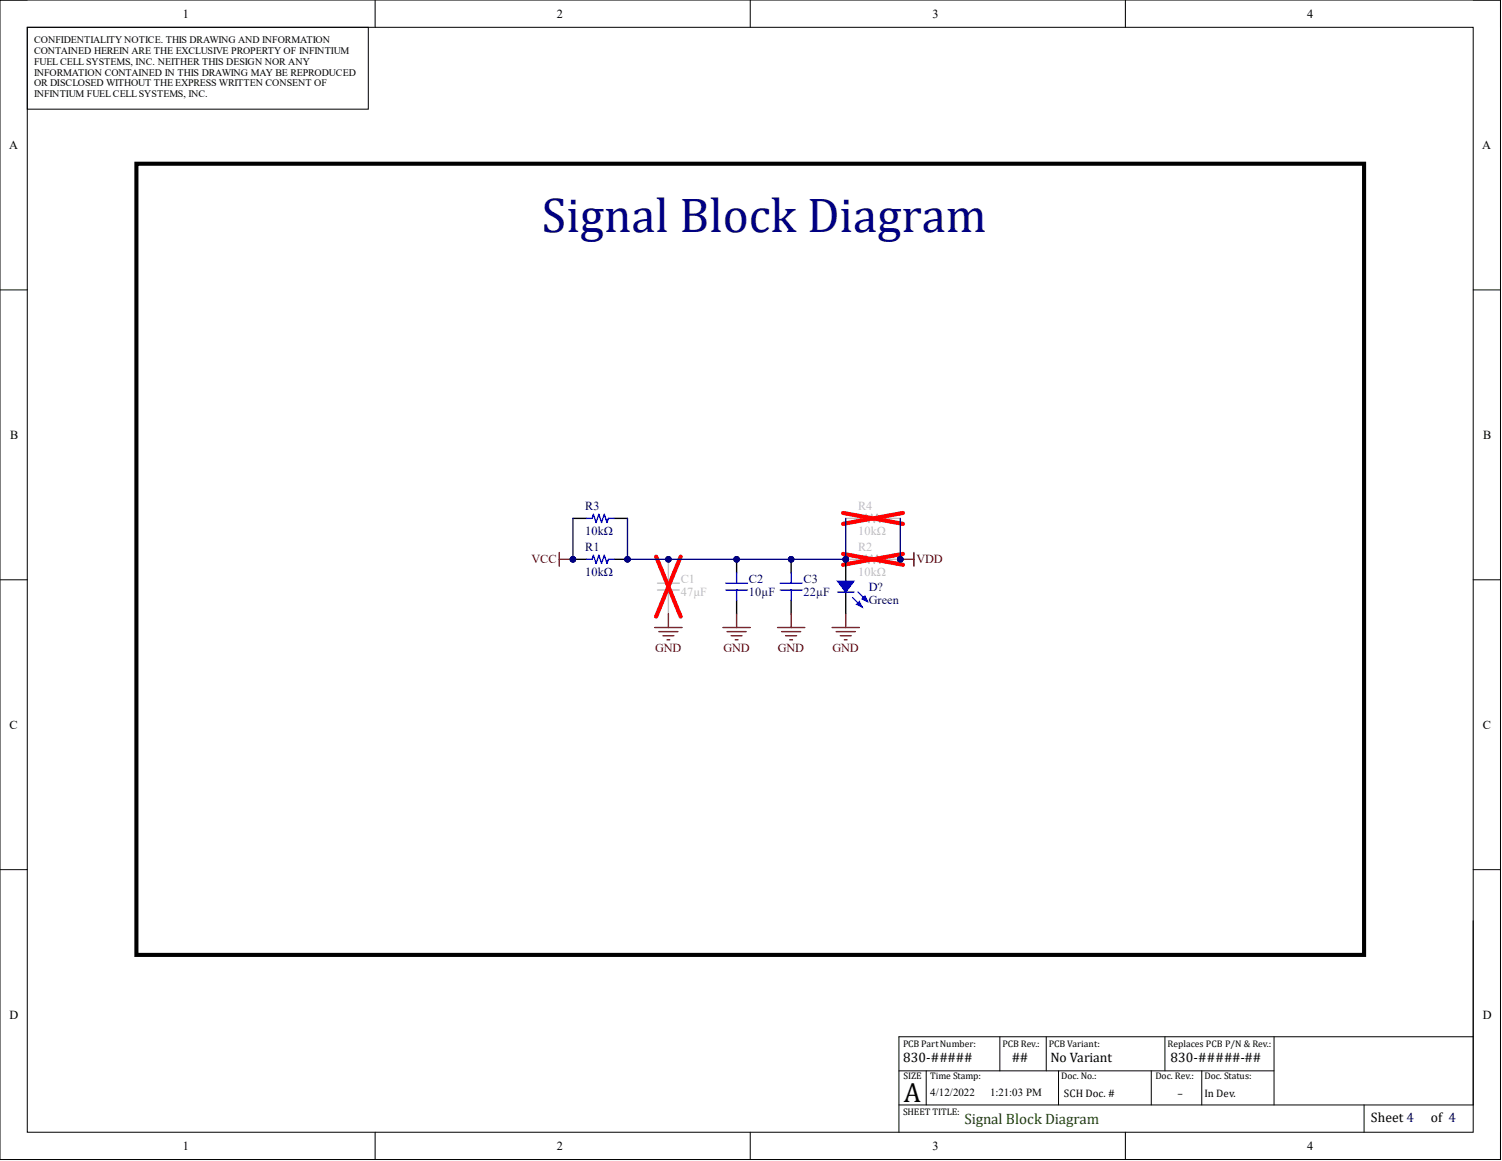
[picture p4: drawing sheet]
<svg xmlns="http://www.w3.org/2000/svg" width="279mm" height="216mm" viewBox="0 0 279 216" stroke-linecap="round" stroke-linejoin="round" font-family="sans-serif">
<g fill="none" stroke="#000" stroke-width=".19">
<path d="M0 0h279.1v215.6h-279.1zM0 0h5.1M5.1 5.1h268.9v205.5h-268.9zM5.1 5.1h63.4v15.2h-63.4zM69.8 0v5.1M139.6 0v5.1M209.3 0v5.1M274 0h5.1v5.1M0 53.9h5.1M274 53.9h5.1M0 107.8h5.1M274 107.8h5.1"/>
<path d="M0 161.7h5.1M274 161.7h5.1M274 171.2v34.3h-106.8M167.2 199.1h69.8M172.3 199.1v6.4M186 192.8v6.3M194.6 192.8v6.3M196.9 199.1v6.4M214.2 199.1v6.4M216.7 192.8v6.3M223.5 199.1v6.4M237 192.8v12.7"/>
<path d="M274 192.8h-106.8v17.8M69.8 210.6v5M139.6 210.6v5M209.3 210.6v5M253.7 205.5v5.1M279.1 210.6v5"/>
</g>
<path d="M25.4 30.4h228.3v147.2h-228.3z" fill-rule="evenodd" fill="#fff"/>
<path d="M25.4 30.4h228.3v147.2h-228.3z" fill="none" stroke="#000" stroke-width=".76"/>
<circle cx="124.3" cy="104" r=".51" fill="#000081"/>
<circle cx="124.3" cy="104" r=".51" fill="none" stroke="#000081" stroke-width=".19"/>
<path d="M124.3 104v2.5M124.3 111.6v2.6" fill="none" stroke="#c0c0c0" stroke-width=".25"/>
<circle cx="124.3" cy="104" r=".51" fill="#000081"/>
<circle cx="124.3" cy="104" r=".51" fill="none" stroke="#000081" stroke-width=".19"/>
<path d="M122.3 108.5h4.1M122.3 109.7h4.1M124.3 106.5v2M124.3 109.7v1.9" fill="none" stroke="#c0c0c0" stroke-width=".25"/>
<path d="M122.1 103.5l4.5 11.2M126.6 103.5l-4.5 11.2" fill="none" stroke="#f00" stroke-width=".76"/>
<circle cx="137" cy="104" r=".51" fill="#000081"/>
<circle cx="137" cy="104" r=".51" fill="none" stroke="#000081" stroke-width=".19"/>
<path d="M137 104v2.5M137 111.6v2.6" fill="none" stroke="#000" stroke-width=".25"/>
<circle cx="137" cy="104" r=".51" fill="#000081"/>
<circle cx="137" cy="104" r=".51" fill="none" stroke="#000081" stroke-width=".19"/>
<path d="M135 108.5h4.1M135 109.7h4.1M137 106.5v2M137 109.7v1.9" fill="none" stroke="#00f" stroke-width=".25"/>
<circle cx="147.2" cy="104" r=".51" fill="#000081"/>
<circle cx="147.2" cy="104" r=".51" fill="none" stroke="#000081" stroke-width=".19"/>
<path d="M147.2 104v2.5M147.2 111.6v2.6" fill="none" stroke="#000" stroke-width=".25"/>
<circle cx="147.2" cy="104" r=".51" fill="#000081"/>
<circle cx="147.2" cy="104" r=".51" fill="none" stroke="#000081" stroke-width=".19"/>
<path d="M145.1 108.5h4.1M145.1 109.7h4.1M147.2 106.5v2M147.2 109.7v1.9" fill="none" stroke="#00f" stroke-width=".25"/>
<circle cx="116.7" cy="104" r=".51" fill="#000081"/>
<circle cx="116.7" cy="104" r=".51" fill="none" stroke="#000081" stroke-width=".19"/>
<circle cx="106.6" cy="104" r=".51" fill="#000081"/>
<circle cx="106.6" cy="104" r=".51" fill="none" stroke="#000081" stroke-width=".19"/>
<path d="M114.2 104h2.5" fill="none" stroke="#000" stroke-width=".25"/>
<circle cx="116.7" cy="104" r=".51" fill="#000081"/>
<circle cx="116.7" cy="104" r=".51" fill="none" stroke="#000081" stroke-width=".19"/>
<path d="M106.6 104h2.5" fill="none" stroke="#000" stroke-width=".25"/>
<circle cx="106.6" cy="104" r=".51" fill="#000081"/>
<circle cx="106.6" cy="104" r=".51" fill="none" stroke="#000081" stroke-width=".19"/>
<path d="M109.1 104h1l.3-.7 .5 1.5 .5-1.5 .5 1.5 .5-1.5 .5 1.5 .3-.8h1" fill="none" stroke="#00f" stroke-width=".25"/>
<circle cx="167.5" cy="104" r=".51" fill="#000081"/>
<circle cx="167.5" cy="104" r=".51" fill="none" stroke="#000081" stroke-width=".19"/>
<circle cx="157.3" cy="104" r=".51" fill="#000081"/>
<circle cx="157.3" cy="104" r=".51" fill="none" stroke="#000081" stroke-width=".19"/>
<path d="M164.9 104h2.6" fill="none" stroke="#c0c0c0" stroke-width=".25"/>
<circle cx="167.5" cy="104" r=".51" fill="#000081"/>
<circle cx="167.5" cy="104" r=".51" fill="none" stroke="#000081" stroke-width=".19"/>
<path d="M157.3 104h2.6" fill="none" stroke="#c0c0c0" stroke-width=".25"/>
<circle cx="157.3" cy="104" r=".51" fill="#000081"/>
<circle cx="157.3" cy="104" r=".51" fill="none" stroke="#000081" stroke-width=".19"/>
<path d="M159.9 104h1l.2-.7 .5 1.5 .5-1.5 .5 1.5 .6-1.5 .5 1.5 .2-.8h1" fill="none" stroke="#c0c0c0" stroke-width=".25"/>
<path d="M156.8 103l11.2 2M168 103l-11.2 2" fill="none" stroke="#f00" stroke-width=".76"/>
<g fill="none" stroke="#810000" stroke-width=".25">
<path d="M104 102.7v2.6M104 104h2.6M121.8 116.7h5.1M122.6 117.5h3.5M123.3 118.2h2M124.1 119h.5M124.3 114.2v2.5M134.5 116.7h5.1M135.2 117.5h3.6M136 118.2h2M136.8 119h.5M137 114.2v2.5"/>
<path d="M144.6 116.7h5.1M145.4 117.5h3.5M146.2 118.2h2M146.9 119h.5M147.2 114.2v2.5"/>
</g>
<circle cx="106.6" cy="104" r=".51" fill="#000081"/>
<circle cx="106.6" cy="104" r=".51" fill="none" stroke="#000081" stroke-width=".19"/>
<path d="M167.5 104h2.5M170 102.7v2.6" fill="none" stroke="#810000" stroke-width=".25"/>
<circle cx="167.5" cy="104" r=".51" fill="#000081"/>
<circle cx="167.5" cy="104" r=".51" fill="none" stroke="#000081" stroke-width=".19"/>
<path d="M157.3 96.4h3.6l.2-.8 .5 1.6 .5-1.6 .5 1.6 .6-1.6 .5 1.6 .2-.8h3.6" fill="none" stroke="#c0c0c0" stroke-width=".25"/>
<path d="M156.8 95.4l11.2 2M168 95.4l-11.2 2" fill="none" stroke="#f00" stroke-width=".76"/>
<path d="M106.6 96.4h2.5M114.2 96.4h2.5" fill="none" stroke="#000" stroke-width=".25"/>
<path d="M109.1 96.4h1l.3-.8 .5 1.6 .5-1.6 .5 1.6 .5-1.6 .5 1.6 .3-.8h1" fill="none" stroke="#00f" stroke-width=".25"/>
<circle cx="157.3" cy="104" r=".51" fill="#000081"/>
<circle cx="157.3" cy="104" r=".51" fill="none" stroke="#000081" stroke-width=".19"/>
<path d="M157.3 104v4.1M157.3 110.1v4.1" fill="none" stroke="#000" stroke-width=".25"/>
<circle cx="157.3" cy="104" r=".51" fill="#000081"/>
<circle cx="157.3" cy="104" r=".51" fill="none" stroke="#000081" stroke-width=".19"/>
<path d="M155.8 110.1h3" fill="none" stroke="#00f" stroke-width=".25"/>
<path d="M155.8 108.1h3l-1.5 2z" fill="#00f"/>
<path d="M155.8 108.1h3l-1.5 2zM159.6 110.1l1.3 1.3" fill="none" stroke="#00f" stroke-width=".25"/>
<path d="M160.4 111.4l.5-.5 .5 1z" fill="#00f"/>
<path d="M158.6 111.1l1.5 1.5M160.4 111.4l.5-.5 .5 1z" fill="none" stroke="#00f" stroke-width=".25"/>
<path d="M159.4 112.4l.5-.5 .5 1z" fill="#00f"/>
<path d="M159.4 112.4l.5-.5 .5 1z" fill="none" stroke="#00f" stroke-width=".25"/>
<path d="M116.7 96.4v7.6h40.6v-7.6" fill="none" stroke="#000081" stroke-width=".25"/>
<circle cx="116.7" cy="104" r=".51" fill="#000081"/>
<circle cx="116.7" cy="104" r=".51" fill="none" stroke="#000081" stroke-width=".19"/>
<circle cx="124.3" cy="104" r=".51" fill="#000081"/>
<circle cx="124.3" cy="104" r=".51" fill="none" stroke="#000081" stroke-width=".19"/>
<circle cx="137" cy="104" r=".51" fill="#000081"/>
<circle cx="137" cy="104" r=".51" fill="none" stroke="#000081" stroke-width=".19"/>
<circle cx="147.2" cy="104" r=".51" fill="#000081"/>
<circle cx="147.2" cy="104" r=".51" fill="none" stroke="#000081" stroke-width=".19"/>
<circle cx="157.3" cy="104" r=".51" fill="#000081"/>
<circle cx="157.3" cy="104" r=".51" fill="none" stroke="#000081" stroke-width=".19"/>
<path d="M106.6 96.4v7.6" fill="none" stroke="#000081" stroke-width=".25"/>
<circle cx="106.6" cy="104" r=".51" fill="#000081"/>
<circle cx="106.6" cy="104" r=".51" fill="none" stroke="#000081" stroke-width=".19"/>
<path d="M167.5 96.4v7.6" fill="none" stroke="#000081" stroke-width=".25"/>
<circle cx="167.5" cy="104" r=".51" fill="#000081"/>
<circle cx="167.5" cy="104" r=".51" fill="none" stroke="#000081" stroke-width=".19"/>
<path d="M154.8 116.7h5.1M155.5 117.5h3.6M156.3 118.2h2M157.1 119h.5M157.3 114.2v2.5" fill="none" stroke="#810000" stroke-width=".25"/>
<text font-size="9.1" fill="#000081" x="100.8" y="43.1">Signal Block Diagram</text>
<text font-size="5.1" x="168.1" y="204.9">A</text>
<text font-size="2.8" fill="#224d0a" x="179.4" y="208.9">Signal Block Diagram</text>
<g font-size="2.5">
<text x="168" y="197.5">830-#####</text>
<text x="188.2" y="197.5">##</text>
<text x="195.4" y="197.5">No Variant</text>
<text x="217.7" y="197.5">830-#####-##</text>
<text x="255" y="208.7">Sheet 4</text>
<text x="266.2" y="208.7">of 4</text>
</g>
<g font-size="2.3">
<text x="34" y="3.3">1</text>
<text x="103.6" y="3.3">2</text>
<text x="173.5" y="3.3">3</text>
<text x="243.2" y="3.3">4</text>
<text x="1.7" y="27.7">A</text>
<text x="275.7" y="27.7">A</text>
<text x="1.9" y="81.6">B</text>
<text x="275.9" y="81.6">B</text>
<text x="1.8" y="135.6">C</text>
<text x="275.8" y="135.6">C</text>
<text x="1.8" y="189.4">D</text>
<text x="275.8" y="189.4">D</text>
<text x="34" y="213.9">1</text>
<text x="103.6" y="213.9">2</text>
<text x="173.5" y="213.9">3</text>
<text x="243.2" y="213.9">4</text>
</g>
<g font-size="2.3" fill="#000081">
<text x="108.9" y="94.9">R3</text>
<text x="108.9" y="99.4">10kΩ</text>
<text x="108.9" y="102.5">R1</text>
<text x="108.9" y="107.1">10kΩ</text>
<text x="139.3" y="108.3">C2</text>
<text x="139.3" y="110.9">10µF</text>
<text x="149.5" y="108.3">C3</text>
<text x="149.5" y="110.9">22µF</text>
<text x="161.6" y="109.8">D?</text>
<text x="161.6" y="112.4">Green</text>
</g>
<g font-size="2.3" fill="#c0c0c0">
<text x="159.6" y="94.9">R4</text>
<text x="159.6" y="99.4">10kΩ</text>
<text x="159.6" y="102.5">R2</text>
<text x="159.6" y="107.1">10kΩ</text>
<text x="126.6" y="108.3">C1</text>
<text x="126.6" y="110.9">47µF</text>
</g>
<g font-size="2.3" fill="#810000">
<text x="98.9" y="104.8">VCC</text>
<text x="170.5" y="104.8">VDD</text>
<text x="121.9" y="121.3">GND</text>
<text x="134.6" y="121.3">GND</text>
<text x="144.7" y="121.3">GND</text>
<text x="154.9" y="121.3">GND</text>
</g>
<g font-size="2">
<text x="173.1" y="203.8">4/12/2022</text>
<text x="184.2" y="203.8">1:21:03 PM</text>
<text x="197.9" y="204">SCH Doc. #</text>
<text x="219.1" y="204">–</text>
<text x="224.1" y="204">In Dev.</text>
</g>
<g font-size="1.9">
<text x="6.3" y="8">CONFIDENTIALITY NOTICE. THIS DRAWING AND INFORMATION</text>
<text x="6.3" y="10">CONTAINED HEREIN ARE THE EXCLUSIVE PROPERTY OF INFINTIUM</text>
<text x="6.3" y="12">FUELCELLSYSTEMS, INC. NEITHER THIS DESIGN NOR ANY</text>
<text x="6.3" y="14">INFORMATION CONTAINED IN THIS DRAWING MAY BE REPRODUCED</text>
<text x="6.3" y="16.1">OR DISCLOSED WITHOUT THE EXPRESS WRITTEN CONSENT OF</text>
<text x="6.3" y="18.1">INFINTIUM FUELCELLSYSTEMS, INC.</text>
</g>
<g font-size="1.8">
<text x="168" y="194.7">PCB PartNumber:</text>
<text x="186.5" y="194.7">PCB Rev.:</text>
<text x="195.1" y="194.7">PCB Variant:</text>
<text x="217.2" y="194.7">Replaces PCB P/N &amp; Rev.:</text>
<text x="168.1" y="200.7">SIZE</text>
<text x="173.1" y="200.7">Time Stamp:</text>
<text x="197.4" y="200.7">Doc. No.:</text>
<text x="214.9" y="200.7">Doc. Rev.:</text>
<text x="224.1" y="200.7">Doc. Status:</text>
<text x="168" y="207.3">SHEET TITLE:</text>
</g>
</svg>
